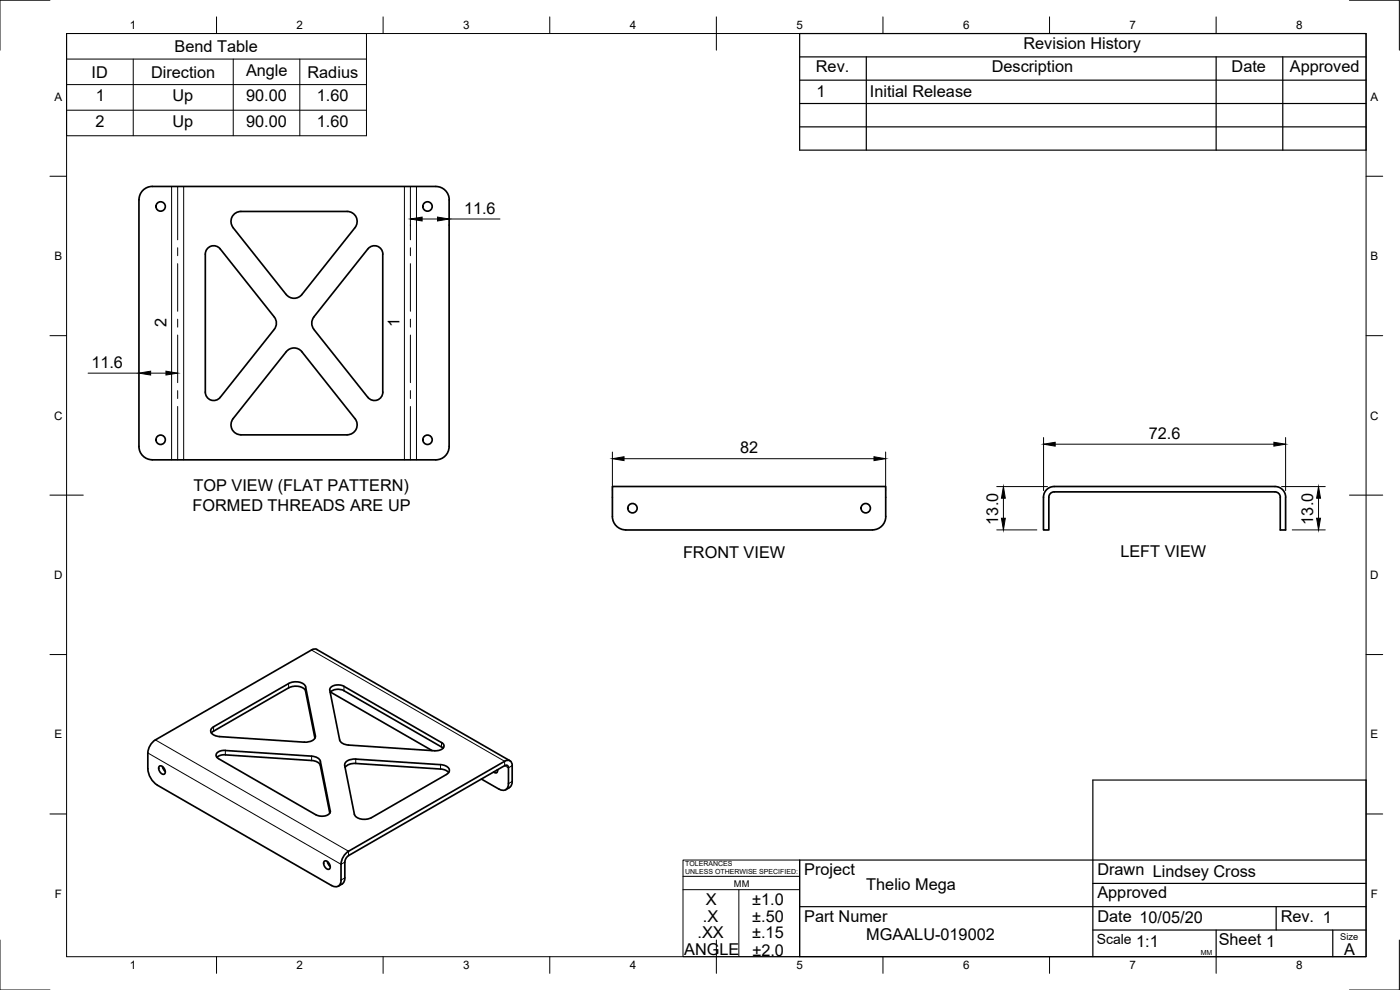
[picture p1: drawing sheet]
<svg xmlns="http://www.w3.org/2000/svg" width="420mm" height="297mm" viewBox="0 0 420 297" stroke-linecap="round" stroke-linejoin="round" font-family="sans-serif">
<!-- layer: Center Lines -->
<g fill="none" stroke="#000" stroke-width=".3">
<path d="M53.3 56v16M123.2 56v16M53.3 74.3v2.4M53.3 79.1v14.3M123.2 74.3v2.4M123.2 79.1v14.3M53.3 95.8v2.4M123.2 95.8v2.4M53.3 100.5v14.3M53.3 117.2v2.4M123.2 100.5v14.3M123.2 117.2v2.4"/>
<path d="M53.3 122v16M123.2 122v16"/>
</g>
<!-- layer: Visible Narrow -->
<g fill="none" stroke="#000" stroke-width=".3">
<path d="M51.5 56v82M55.1 56v82M121.4 56v82M125 56v82M93.5 195l57.9 33.4v1.3l1.2 .7 1.1-.7M64.1 218.1v1.3M86.6 205.1v1.3M91.7 206.1v1.3M103.2 205.9v1.3M44.4 225.9l57.9 33.4 1.2-.6M46.6 222l58 33.4v1.3M67.6 225.2v1.3"/>
<path d="M93.5 226.9v1.3M94.6 220.8v.4M96.1 228.4v1.3M106.8 227.8v1.3M132.2 229.4v1.3M132.5 222.8v1.3M153.7 234.5l-1.1 .6M99.1 243.3v.3M103.5 263.4l-1.2 .7"/>
</g>
<!-- layer: Visible -->
<g fill="none" stroke="#000" stroke-width=".51">
<path d="M45.7 56h85.1a4 4 0 0 1 4 3.9v74.1M45.7 55.9a4 4 0 0 0-4 4v74.1M62.4 74.4a2.51 2.51 0 0 1 3.7 .3l16.2 20.4 .6 1.6-.1 1.1-.5 1-16.2 20.4a2.51 2.51 0 0 1-2.8 .8 2.51 2.51 0 0 1-1.7-2.3v-41.5l.2-1zM70 68.3l15.9 20.1a3 3 0 0 0 4.7 0M70 68.3a3 3 0 0 1-.4-3.2 3 3 0 0 1 2.7-1.7h31.9a3 3 0 0 1 2.7 1.7 3 3 0 0 1-.4 3.2l-15.9 20.1M94.2 95.1l16.2-20.4a2.49 2.49 0 0 1 2.8-.8 2.49 2.49 0 0 1 1.7 2.3v41.5a2.51 2.51 0 0 1-1.7 2.3 2.51 2.51 0 0 1-2.8-.8l-16.2-20.4M94.2 95.1l-.6 1.6 .1 1.1 .5 1M90.6 105.5l15.9 20.1a3 3 0 0 1 .4 3.2 3 3 0 0 1-2.7 1.7h-31.9a3 3 0 0 1-2.7-1.7 3 3 0 0 1 .4-3.2M90.6 105.5a3 3 0 0 0-4.7 0l-15.9 20.1M41.7 134a4 4 0 0 0 4 4h85.1a4 4 0 0 0 4-4M261.8 159a4 4 0 0 0 4-4v-9h-82v9a4 4 0 0 0 4 4h74M385.8 149.2a3.2 3.2 0 0 0-3.2-3.2h-66.2a3.2 3.2 0 0 0-3.2 3.2v9.8h1.6v-9.8a1.6 1.6 0 0 1 1.6-1.6h66.2a1.6 1.6 0 0 1 1.6 1.6v9.8h1.6v-9.8"/>
<path d="M93.5 195l-47.4 27.4-.9 1-.8 1.9v5.4M93.5 195l.8-.3 .8 .2 58 33.4M86.6 205.1l-22.5 13a1.33 1.33 0 0 0-.9 1.3 1.33 1.33 0 0 0 1.1 1.2l1.6 .4 25.4 1.7a2.62 2.62 0 0 0 3.3-1.9l-2.9-14.7M86.6 206.4l-22.5 13-.7 .5M86.6 205.1a4.2 4.2 0 0 1 5 .6l.1 .4M86.6 206.4a4.2 4.2 0 0 1 5 .6l.1 .4M91.7 207.4l2.8 14.1M99 207.1a2.43 2.43 0 0 1 3.4-1.5l30.1 17.2M99 207.1l2.9 14.9a2.68 2.68 0 0 0 2.7 1.5M99.1 207.8a3.5 3.5 0 0 1 4.1-.6l29.8 17.3M99.2 207.7l30.5 17.5M44.4 230.7a6.2 6.2 0 0 0 2.8 4.8"/>
<path d="M47.2 235.6l52.3 30.1a1.72 1.72 0 0 0 2 .2 1.72 1.72 0 0 0 .8-1.8l.1-5.4 .8-1.9 .9-1 47.4-27.4a1.38 1.38 0 0 1 1.6-.1 1.38 1.38 0 0 1 .6 1.4v5.2l-.3 .9-.5 .5M47.8 229.9a1.5 1.5 0 0 1 1.5 .7 1.5 1.5 0 0 1-.1 1.7 1.74 1.74 0 0 1-1.4-2.4zM48.8 230l.2 .8 .6 .7M67.6 226.5l-1.4 .1-1.1 .6M67.6 226.5l25.9 1.7M93.5 226.9l-25.9-1.8a2.32 2.32 0 0 0-2.8 1.6l.8 .9 29.3 16.9a3.3 3.3 0 0 0 4.2-.8l-3-15.3M93.5 226.9l1.3 .2a1.95 1.95 0 0 1 1.4 1.3M93.5 228.2l1.3 .2a1.95 1.95 0 0 1 1.4 1.3M96.1 229.7l2.9 14.3M103.6 230.3l1.2-1 2-.2 25.4 1.6 1.5 .4 1 .7M132.5 222.8a1.2 1.2 0 0 1 .7 1.4 1.2 1.2 0 0 1-1.2 .9l-1.5 .2-25.9-1.8M144.5 233.8l5.3 3a1.74 1.74 0 0 0 2 .1 1.74 1.74 0 0 0 .8-1.8l-.1-5.1a.66 .66 0 0 0-1-.3l-46.9 27-.6 .6-.5 .9-.2 6.1a2.61 2.61 0 0 1-1.8 1.6"/>
<path d="M149.3 231h.1M149.3 231a.68 .68 0 0 1-.3 .8 .68 .68 0 0 1-.9-.2M152.9 236.3l-1.2 .7M97.3 258.4a1.5 1.5 0 0 1 1.5 .8 1.5 1.5 0 0 1-.1 1.6 1.74 1.74 0 0 1-1.4-2.4zM98.3 258.5l.2 .8 .6 .7M106.4 244.3a3.7 3.7 0 0 0 4.6 1.2l.5-.2M106.4 244.3l-2.9-14.6a2.58 2.58 0 0 1 3.3-1.9l25.4 1.6a2.3 2.3 0 0 1 2.7 1.9l-.9 1.1-22.5 12.9"/>
<circle cx="48.2" cy="62" r="1.41"/>
<circle cx="128.3" cy="62" r="1.41"/>
<circle cx="48.2" cy="131.9" r="1.41"/>
<circle cx="128.3" cy="131.9" r="1.41"/>
<circle cx="189.8" cy="152.5" r="1.41"/>
<circle cx="259.8" cy="152.5" r="1.41"/>
</g>
<!-- layer: Border -->
<g fill="none" stroke="#000" stroke-width=".3">
<path d="M15 .1h-15v15M20 10.1h390v276.9h-390zM65 5.1v5M115 5.1v5M165 5.1v5M215 5.1v10M265 5.1v5M315 5.1v5M365 5.1v5M405 .1h15v15M15 52.9h5M410 52.9h5"/>
<path d="M15 100.7h5M410 100.7h5M15 148.6h10M405 148.6h10M15 196.4h5M410 196.4h5M15 244.2h5M410 244.2h5M0 282.1v14.9h15M65 287v5M115 287v5M165 287v5"/>
<path d="M215 282.1v9.9M265 287v5M315 287v5M365 287v5M420 282.1v14.9h-15"/>
</g>
<!-- layer: TitleBlock -->
<g fill="none" stroke="#000" stroke-width=".36">
<path d="M240 10.1h170v34.9h-170zM240 17.1h170M260 17.1v27.9M365 17.1v27.9M385 17.1v27.9M240 38.1h170M240 31.1h170M240 24.1h170M410 258h-170v29h170v-53h-82v53M240 272h170M328 279h82M328 265.1h82"/>
<path d="M365 279v8M383 272v7M400 279v8"/>
</g>
<path d="M205 258h35v29h-35zM205 262.9h35M205 266.9h35M221.7 266.9v20" fill="none" stroke="#000" stroke-width=".3"/>
<!-- layer: BOM -->
<path d="M20 10.1h90v30.6h-90zM20 17.7h90M40 17.7v23M70 17.7v23M90 17.7v23M20 25.4h90M20 33.1h90" fill="none" stroke="#000" stroke-width=".3"/>
<!-- layer: Dimensions -->
<g fill="none" stroke="#000" stroke-width=".3">
<path d="M123.2 67.4v.3M126.7 65.7h4.6M134.8 67.4v.3M134.8 65.7h15.3M26.4 112h15.3M45.2 112h4.6M183.8 135.6v11.6M187.3 137.6h75M265.8 135.6v11.6M313.2 131.3v15.9M316.7 133.3h65.6M385.8 131.3v15.9"/>
<path d="M299.1 159h12.1M299.1 146h15.3M301.1 149.5v6M384.6 146h13.1M387.8 159h9.9M395.7 149.5v6"/>
</g>
<path d="M123.2 65.7l3.5-.6v1.2zM131.3 65.1l3.5 .6-3.5 .6zM41.7 112l3.5-.6v1.1zM49.8 111.4l3.5 .6-3.5 .5zM183.8 137.6l3.5-.6v1.2zM262.3 137l3.5 .6-3.5 .6zM313.2 133.3l3.5-.6v1.2zM382.3 132.7l3.5 .6-3.5 .6zM300.5 155.5h1.2l-.6 3.5zM301.1 146l.6 3.5h-1.2zM395.1 155.5h1.2l-.6 3.5zM395.7 146l.6 3.5h-1.2z" fill="#000" stroke="#000" stroke-width=".3"/>
<g font-size="4.9">
<text x="52.4" y="15.6">Bend Table</text>
<text x="307.1" y="14.6">Revision History</text>
<text x="27.5" y="23.3">ID</text>
<text x="45.3" y="23.3">Direction</text>
<text x="73.8" y="22.8">Angle</text>
<text x="92.3" y="23.3">Radius</text>
<text x="244.9" y="21.6">Rev.</text>
<text x="297.6" y="21.6">Description</text>
<text x="369.6" y="21.6">Date</text>
<text x="387.1" y="21.6">Approved</text>
<text x="245" y="29.1">1</text>
<text x="261.1" y="29.1">Initial Release</text>
<text x="28.8" y="30.4">1</text>
<text x="51.8" y="30.4">Up</text>
<text x="73.9" y="30.4">90.00</text>
<text x="95.1" y="30.4">1.60</text>
<text x="28.7" y="38.1">2</text>
<text x="51.8" y="38.1">Up</text>
<text x="73.9" y="38.1">90.00</text>
<text x="95.1" y="38.1">1.60</text>
<text x="139.3" y="64.2">11.6</text>
<text x="50" y="98.3" transform="rotate(-90 50 98.3)">2</text>
<text x="119.9" y="98.1" transform="rotate(-90 119.9 98.1)">1</text>
<text x="27.4" y="110.4">11.6</text>
<text x="344.7" y="131.7">72.6</text>
<text x="222.1" y="136.1">82</text>
<text x="58.1" y="147.4">TOP VIEW (FLAT PATTERN)</text>
<text x="57.8" y="153.3">FORMED THREADS ARE UP</text>
<text x="299.6" y="157.4" transform="rotate(-90 299.6 157.4)">13.0</text>
<text x="394.1" y="157.4" transform="rotate(-90 394.1 157.4)">13.0</text>
<text x="205" y="167.4">FRONT VIEW</text>
<text x="336.2" y="167">LEFT VIEW</text>
<text x="241.3" y="262.6">Project</text>
<text x="329.3" y="262.6">Drawn Lindsey Cross</text>
<text x="260" y="267">Thelio Mega</text>
<text x="329.3" y="269.5">Approved</text>
<text x="211.9" y="271.6">X</text>
<text x="225.8" y="271.6">±1.0</text>
<text x="209.3" y="281.5">.XX</text>
<text x="211" y="276.5">.X</text>
<text x="225.7" y="281.6">±.15</text>
<text x="225.8" y="276.6">±.50</text>
<text x="241.3" y="276.5">Part Numer</text>
<text x="329.3" y="276.5">Date 10/05/20</text>
<text x="384.3" y="276.5">Rev. 1</text>
<text x="205.3" y="286.6">ANGLE</text>
<text x="225.8" y="286.7">±2.0</text>
<text x="260" y="282.1">MGAALU-019002</text>
<text x="341" y="284">1:1</text>
<text x="365.8" y="283.6">Sheet 1</text>
<text x="403.4" y="286.5">A</text>
</g>
<text font-size="4.2" x="329.1" y="283.1">Scale</text>
<g font-size="3.5">
<text x="39" y="8.8">1</text>
<text x="89" y="8.8">2</text>
<text x="139" y="8.8">3</text>
<text x="189" y="8.8">4</text>
<text x="239" y="8.8">5</text>
<text x="289" y="8.8">6</text>
<text x="339" y="8.8">7</text>
<text x="389" y="8.8">8</text>
<text x="16.3" y="30.2">A</text>
<text x="411.3" y="30.2">A</text>
<text x="16.3" y="78">B</text>
<text x="411.3" y="78">B</text>
<text x="16.2" y="125.9">C</text>
<text x="411.2" y="125.9">C</text>
<text x="16.2" y="173.7">D</text>
<text x="411.2" y="173.7">D</text>
<text x="16.3" y="221.6">E</text>
<text x="411.3" y="221.6">E</text>
<text x="16.4" y="269.4">F</text>
<text x="411.4" y="269.4">F</text>
<text x="39" y="290.8">1</text>
<text x="89" y="290.8">2</text>
<text x="139" y="290.8">3</text>
<text x="189" y="290.8">4</text>
<text x="239" y="290.8">5</text>
<text x="289" y="290.8">6</text>
<text x="339" y="290.8">7</text>
<text x="389" y="290.8">8</text>
</g>
<g font-size="2.8">
<text x="220.3" y="266.1">MM</text>
<text x="402.3" y="282.1">Size</text>
</g>
<g font-size="2.1">
<text x="205.6" y="259.8">TOLERANCES</text>
<text x="205.6" y="262.3">UNLESS OTHERWISE SPECIFIED:</text>
<text x="360.4" y="286.5">MM</text>
</g>
</svg>
